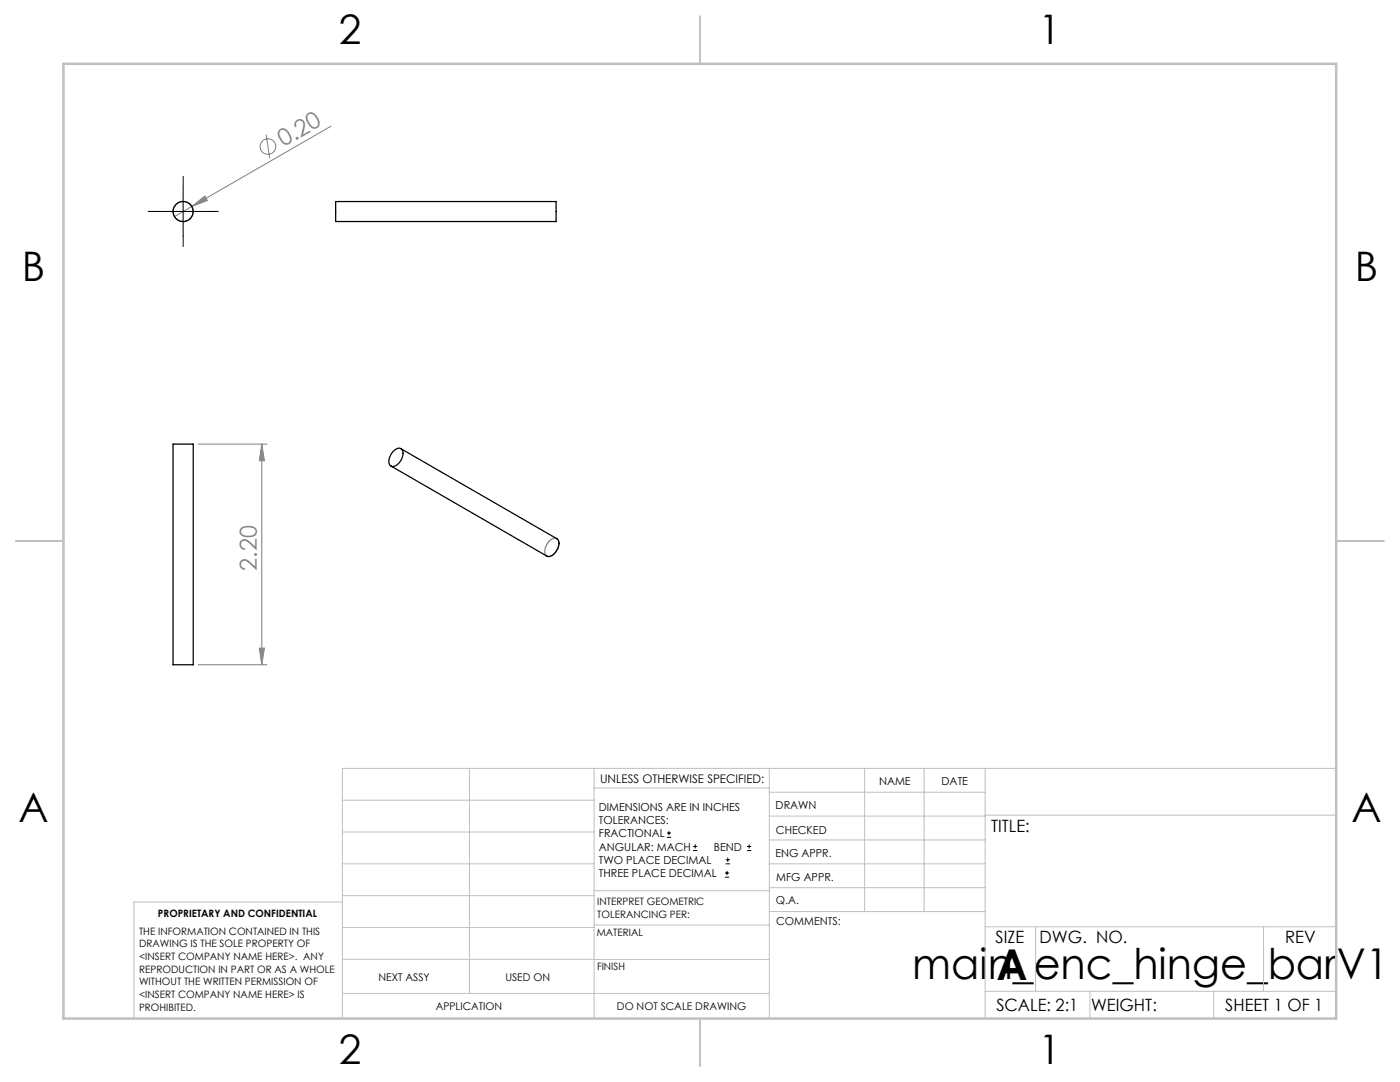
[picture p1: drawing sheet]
<svg xmlns="http://www.w3.org/2000/svg" width="279mm" height="216mm" viewBox="0 0 279 216" stroke-linecap="round" stroke-linejoin="round" font-family="sans-serif">
<g fill="none" stroke="#808080" stroke-width=".2">
<path d="M53.1 26.9l.7 4.7M66 25.2l-27.7 16M38.3 41.2l2.6-2.1 .5 .9zM38.3 41.2l-3.5 2M39.5 88.6h13.8M52.2 88.6v44M52.2 88.6l.6 3.3h-1zM39.5 132.6h13.8M51.8 129.3h1l-.6 3.3z"/>
<circle cx="53.5" cy="29.2" r="1.55"/>
</g>
<g fill="none" stroke="#000" stroke-width=".2">
<path d="M36.5 37.2v10M31.5 42.2h10.1M133.1 167.1h.8M133.1 166.2h.8M133.5 165.8v.9M138.3 169.7h.8M138.3 168.9h.8M138.7 168.5v.8M144.7 175h.8M144.7 174.2h.8M144.8 172.4h.9M144.8 171.6h.9"/>
<path d="M145.1 173.8v.8M145.2 171.1v.9M149.1 169.7h.8M149.1 168.9h.8M149.5 168.5v.8"/>
</g>
<g fill="none" stroke="#808080" stroke-width=".25">
<path d="M109.5 108.1l.4-.4a.96 .96 0 0 1 1.3-.2 .96 .96 0 0 1 .3 1.3 2.46 2.46 0 0 1-2.2 2.2 1.57 1.57 0 0 1-.2-2.2z"/>
<circle cx="36.5" cy="42.2" r="2"/>
</g>
<g fill="none" stroke="#c0c0c0" stroke-width=".2">
<path d="M68.3 159.7h50.3M93.7 153.3v44.9M118.6 153.3v49.9M118.6 157.2h34.9M153.5 153.3v49.9M153.5 158.1h43.1M172.5 153.3v28.6M184.4 153.3v28.6M196.6 153.3v49.9M266.7 153.3h-198.4v49.9M68.3 178.7h50.3M68.3 172.4h50.3"/>
<path d="M68.3 166h50.3M68.3 180h-41.6v23.2M118.6 177.7h35M153.5 167.6h43.1M153.5 162.8h43.1M153.5 172.4h43.1M153.5 177.1h43.1M196.6 162.7h70.1M68.3 198.2h85.2M68.3 191.4l85.2 .1M68.3 185.1h50.3M118.6 184.6h35"/>
<path d="M153.6 181.9h43M196.6 197.8h70.1M196.6 184.9h70.1M206.7 184.9v12.9M217.5 197.8v5.4M242.2 197.8v5.4M252.2 184.9v12.9"/>
</g>
<path d="M139.7 3.2v9.5M3.1 107.9h9.6M266.7 107.9h9.5M139.7 203.2v9.6" fill="none" stroke="#c0c0c0" stroke-width=".25"/>
<path d="M12.7 12.7h254v190.5h-254z" fill="none" stroke="#c0c0c0" stroke-width=".5"/>
<path d="M36.6 37.2v-2M31.6 42.2h-2M36.6 47.2v2M41.6 42.2h2" fill="none" stroke="#000" stroke-width=".2" stroke-dasharray="15.2 1.3 1.3 1.3"/>
<g fill="#808080">
<path d="M38.3 41.2l2.6-2.1 .5 .9z"/>
<path d="M51.8 129.3h1l-.6 3.3zM52.2 88.6l.6 3.3h-1z"/>
</g>
<g fill="none" stroke="#000" stroke-width=".25">
<path d="M67 40.2h44v4h-44zM34.5 88.6h4.1v44h-4.1zM78.5 90.1l.1-.2a.97 .97 0 0 1 1-.5 .97 .97 0 0 1 .8 .7 2.77 2.77 0 0 1-2.1 3 1.22 1.22 0 0 1-.6-1.8zM80 89.5l31.1 18a1.52 1.52 0 0 1 .2 2l-.1 .2a1.73 1.73 0 0 1-2.1 1.2l-31.1-17.9"/>
<circle cx="36.5" cy="42.2" r="2.01"/>
</g>
<g font-size="8.5">
<text x="182.1" y="195.4">main_enc_hinge_barV1</text>
<text x="198.9" y="195.5">A</text>
</g>
<g font-size="8.1">
<text x="67.6" y="8.9">2</text>
<text x="207.3" y="8.9">1</text>
<text x="4.4" y="56.1">B</text>
<text x="270.4" y="56.1">B</text>
<text x="3.7" y="164.1">A</text>
<text x="269.7" y="164.1">A</text>
<text x="67.6" y="212.4">2</text>
<text x="207.3" y="212.4">1</text>
</g>
<g font-size="4.7" fill="#808080">
<text x="56.6" y="29.4" transform="rotate(-30 56.6 29.4)">0.20</text>
<text x="51.3" y="113.9" transform="rotate(-90 51.3 113.9)">2.20</text>
</g>
<g font-size="3.4">
<text x="197.8" y="166">TITLE:</text>
<text x="198.7" y="188.1">SIZE</text>
<text x="207.5" y="188.1">DWG. NO.</text>
<text x="256.5" y="188.2">REV</text>
<text x="198.8" y="201.7">SCALE: 2:1</text>
<text x="217.7" y="201.8">WEIGHT:</text>
<text x="244.5" y="201.7">SHEET 1 OF 1</text>
</g>
<text font-size="2.4" x="119.8" y="156.2">UNLESS OTHERWISE SPECIFIED:</text>
<g font-size="2.2">
<text x="119.5" y="161.8">DIMENSIONS ARE IN INCHES</text>
<text x="154.8" y="161.4">DRAWN</text>
<text x="175.4" y="156.6">NAME</text>
<text x="187.9" y="156.7">DATE</text>
<text x="119.5" y="164.4">TOLERANCES:</text>
<text x="119.5" y="167.1">FRACTIONAL</text>
<text x="154.9" y="166.3">CHECKED</text>
<text x="119.5" y="169.7">ANGULAR: MACH</text>
<text x="119.5" y="172.4">TWO PLACE DECIMAL</text>
<text x="142.5" y="169.7">BEND</text>
<text x="154.8" y="171">ENG APPR.</text>
<text x="119.5" y="175">THREE PLACE DECIMAL</text>
<text x="154.9" y="175.7">MFG APPR.</text>
<text x="154.9" y="180.4">Q.A.</text>
<text x="154.9" y="184.6">COMMENTS:</text>
</g>
<g font-size="2.1">
<text x="75.5" y="195.7">NEXT ASSY</text>
<text x="100.9" y="195.7">USED ON</text>
<text x="86.9" y="201.5">APPLICATION</text>
<text x="123.1" y="201.6">DO NOT SCALE DRAWING</text>
</g>
<g font-size="2">
<text x="31.5" y="182.9">PROPRIETARY AND CONFIDENTIAL</text>
<text x="119.2" y="180.6">INTERPRET GEOMETRIC</text>
<text x="119.2" y="183.1">TOLERANCING PER:</text>
<text x="27.8" y="186.5">THE INFORMATION CONTAINED IN THIS</text>
<text x="27.8" y="189">DRAWING IS THE SOLE PROPERTY OF</text>
<text x="27.8" y="191.6">&lt;INSERT COMPANY NAME HERE&gt;. ANY</text>
<text x="119.1" y="186.7">MATERIAL</text>
<text x="27.8" y="194.1">REPRODUCTION IN PART OR AS A WHOLE</text>
<text x="27.8" y="196.6">WITHOUT THE WRITTEN PERMISSION OF</text>
<text x="119.1" y="193.5">FINISH</text>
<text x="27.8" y="199.1">&lt;INSERT COMPANY NAME HERE&gt; IS</text>
<text x="27.8" y="201.7">PROHIBITED.</text>
</g>
</svg>
